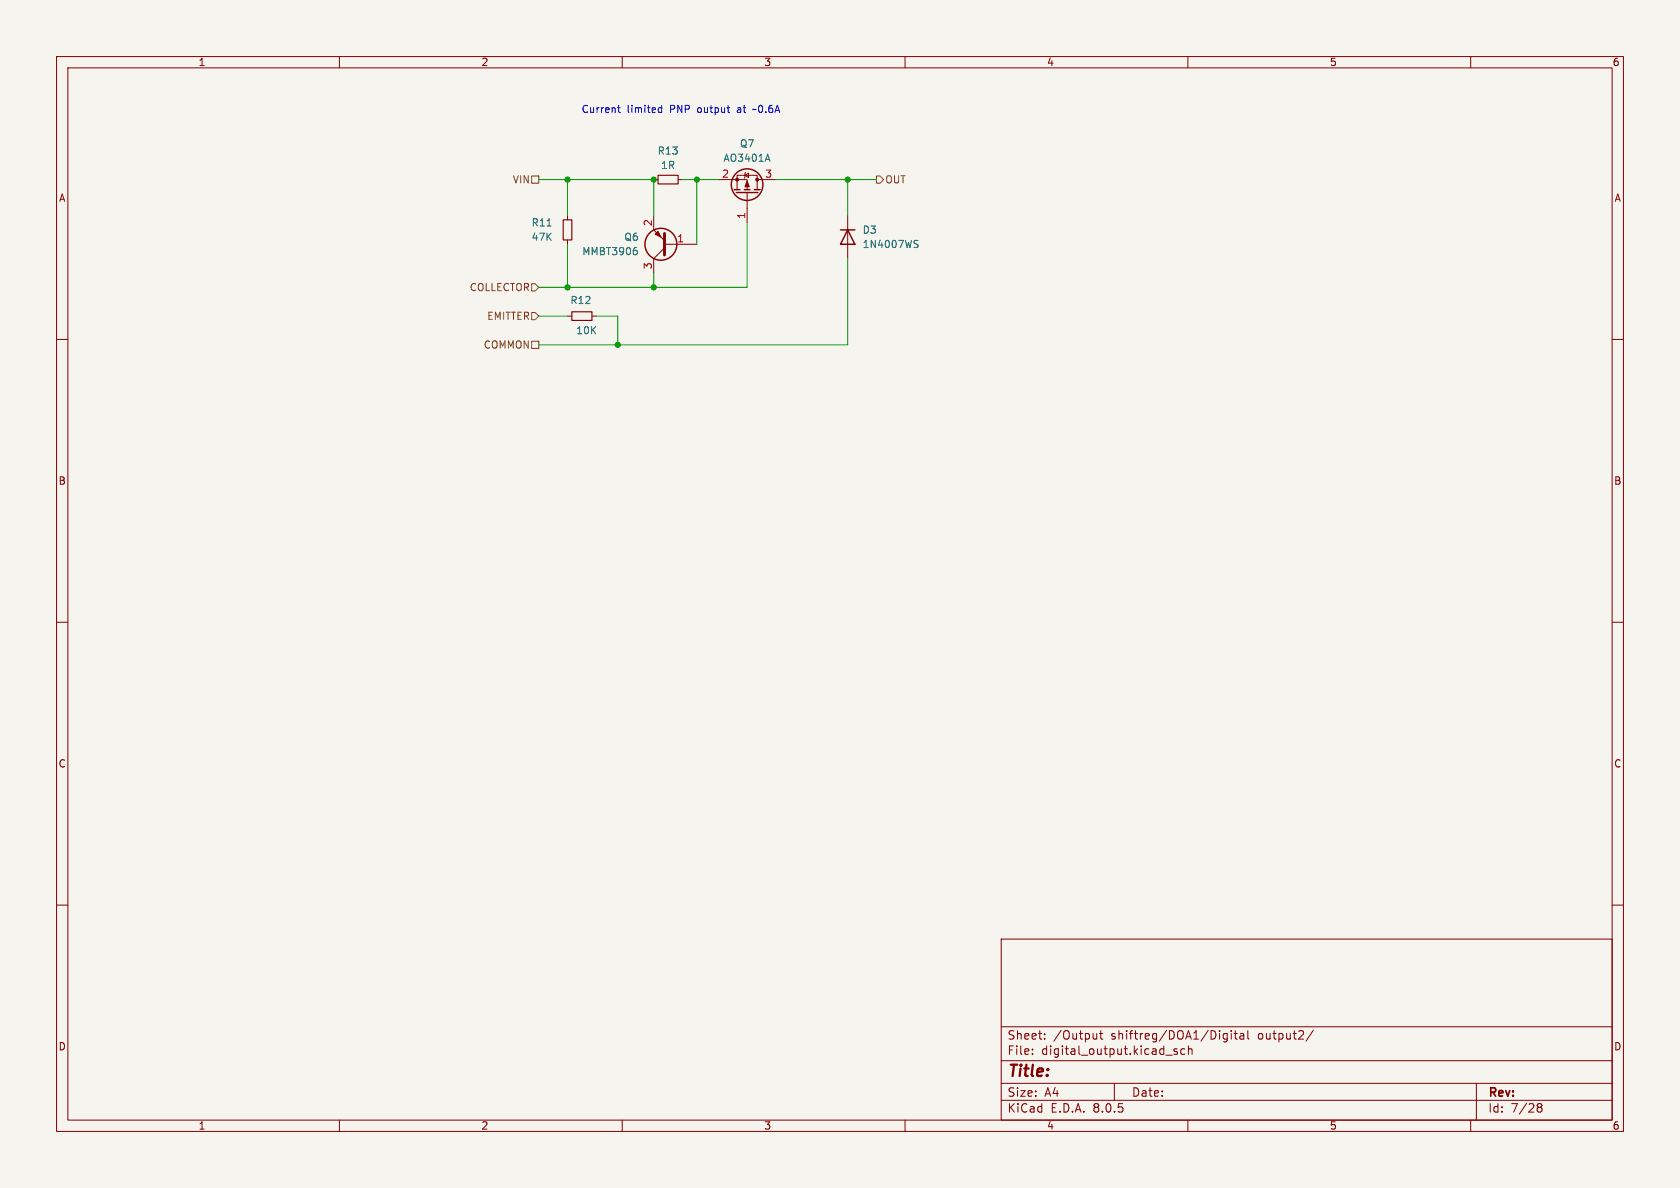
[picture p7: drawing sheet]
<svg xmlns="http://www.w3.org/2000/svg" width="297mm" height="210mm" viewBox="0 0 297 210" stroke-linecap="round" stroke-linejoin="round" font-family="sans-serif">
<path d="M0 0h297v210h-297z" fill="#f5f4ef" stroke="#f5f4ef" stroke-width=".18"/>
<g fill="none" stroke="#840000" stroke-width=".18">
<path d="M10 10h277v190h-277zM12 12h273v186h-273zM60 10v2M110 10v2M160 10v2M210 10v2M260 10v2M100.3 38.1v.8M115.6 38.1v2.5l1.9 1.9M115.6 31.8h.7M119.9 31.8h.7M127 31.8h5.1v1.7"/>
<path d="M130.3 33.5v-2.5h3.6v2.5M131.7 31l.6-.4v.8zM131.8 30.5l-.1 .1v.8l-.1 .1M132.1 34v5.4M133.9 31.8h3.3M149.9 38.1v7.6M10 60h2M100.3 42.4v.8M100.3 55.9h.8M104.6 55.9h.8M117.5 43.8l-1.9 1.9v2.6M117.5 43.2h5.7"/>
<path d="M285 60h2M10 110h2M285 110h2M10 160h2M285 160h2M177 166h108v32h-108zM60 198v2M110 198v2M160 198v2M177 194.5h108M177 191.5h108M177 187.5h108"/>
<path d="M177 181.5h108M182.5 186.3v.1M182.5 185.5v.1M184.7 183.6v.1M184.7 182.8v.1M193.9 182.7v1M193.9 183.6l-.2 .1M194.4 182.7h.6M194.6 182.2v1.3l.4 .2M197 191.5v3M206.1 186.5h1.1M208.1 185.5l-.4-.1-.2 .2 .1 .2 .5 .2v.3h-.6"/>
<path d="M209.5 185.5l-.5-.1-.3 .3v.4l.2 .2h.6M210 198v2M210.1 185.5l.2-.1 .4 .1v.9M210.1 184.9v1.5M216.5 182.7l.5 .1M217 183.6l-.5 .1M217 182.7v1.2l-.2 .2-.3 .1M217.7 182.2v.1M217.7 182.7v1M218.2 182.7h.5M218.4 182.2v1.3l.3 .2M219.2 182.8h.6l.1 .9"/>
<path d="M219.9 183.1h-.5a.29 .29 0 0 0-.2 .3 .29 .29 0 0 0 .2 .3l.5-.1M220.6 182.2v1.3l.2 .2M232.2 182.1l-1.3 2M260 198v2M261 191.5v6.5M271.7 195.5l.3 .2M271.7 195.4l.3-.3 .5 .1 .1 .3-.3 .2M272 195.7h.3M272 195.7l-.3 .3M272.3 195.7l.3 .3-.1 .5-.5 .1-.3-.3"/>
</g>
<path d="M99.6 38.9h1.5v3.5h-1.5zM116.3 31h3.6v1.5h-3.6zM101.1 55.1h3.5v1.5h-3.5z" fill="none" stroke="#840000" stroke-width=".2"/>
<g fill="none" stroke="#840000" stroke-width=".25">
<path d="M129.8 33.5h1M130.2 34h3.8M131.6 33.5h1M133.3 33.5h1.1M148.6 40.6h2.5M149.9 40.6l1.2 2.6h-2.5z"/>
<circle cx="132.1" cy="32.6" r="2.79"/>
<circle cx="116.8" cy="43.2" r="2.82"/>
</g>
<g fill="#840000" stroke="#840000" stroke-width=".18">
<path d="M132.1 32l.4 1h-.8z"/>
<path d="M115.8 41.4l.5-.5 .5 1z"/>
<circle cx="130.3" cy="31.7" r=".25"/>
<circle cx="133.9" cy="31.7" r=".25"/>
</g>
<path d="M96.7 39.9h.7M135.7 27.2l.4 1.3M112.3 43.8h.3M112.4 44.2l.3 .3v.3l-.3 .2M161.8 43.1l.4 .1 .1 .3-.2 .3h-.3M161.8 42.5h.5" fill="none" stroke="#006464" stroke-width=".18"/>
<path d="M117.5 41.3v3.8" fill="none" stroke="#840000" stroke-width=".51"/>
<path d="M94 31.1h1.2v1.3h-1.2zM154.9 31.1h.7l.6 .7-.6 .6h-.7zM94 50.2h.6l.6 .6-.6 .6h-.6zM94 55.2h.6l.6 .7-.6 .6h-.6zM94 60.3h1.2v1.3h-1.2z" fill="none" stroke="#725600" stroke-width=".18"/>
<path d="M109.2 19h.5M109.4 18.6v1.1l.3 .2M116.4 19.8l.2 .1 .4-.1M117 19.1l-.4-.1-.2 .2M117 18.6v1.3M133.1 19.4l.1-.1 .3 .1" fill="none" stroke="#0000c2" stroke-width=".18"/>
<path d="M95.2 31.8h20.4v6.3M100.3 31.8v6.3M120.6 31.8h6.4M123.2 31.8v11.4M132.1 39.4v11.4h-36.9M137.2 31.8h17.7M149.9 31.8v6.3M95.2 55.9h5.1M100.3 43.2v7.6M105.4 55.9h3.8v5.1M115.6 48.3v2.5M149.9 45.7v15.3h-54.7" fill="none" stroke="#009600" stroke-width=".18"/>
<g fill="#009600" stroke="#009600" stroke-width=".18">
<circle cx="149.9" cy="31.8" r=".46"/>
<circle cx="115.6" cy="50.8" r=".46"/>
<circle cx="100.3" cy="50.8" r=".46"/>
<circle cx="109.2" cy="61" r=".46"/>
<circle cx="100.3" cy="31.8" r=".46"/>
<circle cx="115.6" cy="31.8" r=".46"/>
<circle cx="123.2" cy="31.8" r=".46"/>
</g>
<text font-size="2.8" fill="#840000" x="178" y="190.9">Title:</text>
<g font-size="2.1" fill="#840000">
<text x="178" y="184">Sheet:</text>
<text x="186.2" y="184">/Output</text>
<text x="196.5" y="184">shiftreg/DOA1/Digital</text>
<text x="222.5" y="184">output2/</text>
<text x="178" y="186.7">File:</text>
<text x="184.1" y="186.7">digital_output.kicad_sch</text>
<text x="178" y="196.9">KiCad</text>
<text x="178" y="194.1">Size:</text>
<text x="184.7" y="194.1">A4</text>
<text x="185.7" y="196.9">E.D.A.</text>
<text x="193.3" y="196.9">8.0.5</text>
<text x="200" y="194.1">Date:</text>
<text x="263" y="194.3">Rev:</text>
<text x="263" y="196.9">Id:</text>
<text x="267.1" y="196.9">7/28</text>
</g>
<g font-size="1.8" fill="#840000">
<text x="35" y="11.9">1</text>
<text x="85" y="11.9">2</text>
<text x="135" y="11.9">3</text>
<text x="185" y="11.9">4</text>
<text x="235" y="11.9">5</text>
<text x="285" y="11.9">6</text>
<text x="10.3" y="35.9">A</text>
<text x="285.3" y="35.9">A</text>
<text x="10.3" y="85.9">B</text>
<text x="285.3" y="85.9">B</text>
<text x="10.3" y="135.9">C</text>
<text x="285.3" y="135.9">C</text>
<text x="10.3" y="185.9">D</text>
<text x="285.3" y="185.9">D</text>
<text x="35" y="199.9">1</text>
<text x="85" y="199.9">2</text>
<text x="135" y="199.9">3</text>
<text x="185" y="199.9">4</text>
<text x="235" y="199.9">5</text>
<text x="285" y="199.9">6</text>
</g>
<g font-size="1.8" fill="#0000c2">
<text x="102.7" y="20.2">Current</text>
<text x="110.9" y="20.2">limited</text>
<text x="118.6" y="20.2">PNP</text>
<text x="123.6" y="20.2">output</text>
<text x="130.8" y="20.2">at</text>
<text x="133.9" y="20.2">~0.6A</text>
</g>
<g font-size="1.8" fill="#006464">
<text x="116.2" y="27.5">R13</text>
<text x="127.8" y="28.8">AO3401A</text>
<text x="130.7" y="26.3">Q7</text>
<text x="116.8" y="30.1">1R</text>
<text x="93.9" y="40.2">R11</text>
<text x="152.4" y="41.5">D3</text>
<text x="93.9" y="42.8">47K</text>
<text x="102.8" y="45.3">MMBT3906</text>
<text x="110.3" y="42.8">Q6</text>
<text x="152.4" y="44">1N4007WS</text>
<text x="100.7" y="53.9">R12</text>
<text x="101.8" y="59.3">10K</text>
</g>
<g font-size="1.8" fill="#725600">
<text x="90.6" y="32.6">VIN</text>
<text x="156.4" y="32.6">OUT</text>
<text x="82.9" y="51.7">COLLECTOR</text>
<text x="86" y="56.7">EMITTER</text>
<text x="85.4" y="61.8">COMMON</text>
</g>
<g font-size="1.8" fill="#a90000">
<text x="127.6" y="31.5">2</text>
<text x="135.2" y="31.5">3</text>
<text x="115.3" y="40.1" transform="rotate(-90 115.3 40.1)">2</text>
<text x="131.8" y="38.8" transform="rotate(-90 131.8 38.8)">1</text>
<text x="115.3" y="47.7" transform="rotate(-90 115.3 47.7)">3</text>
<text x="119.6" y="42.9">1</text>
</g>
</svg>
